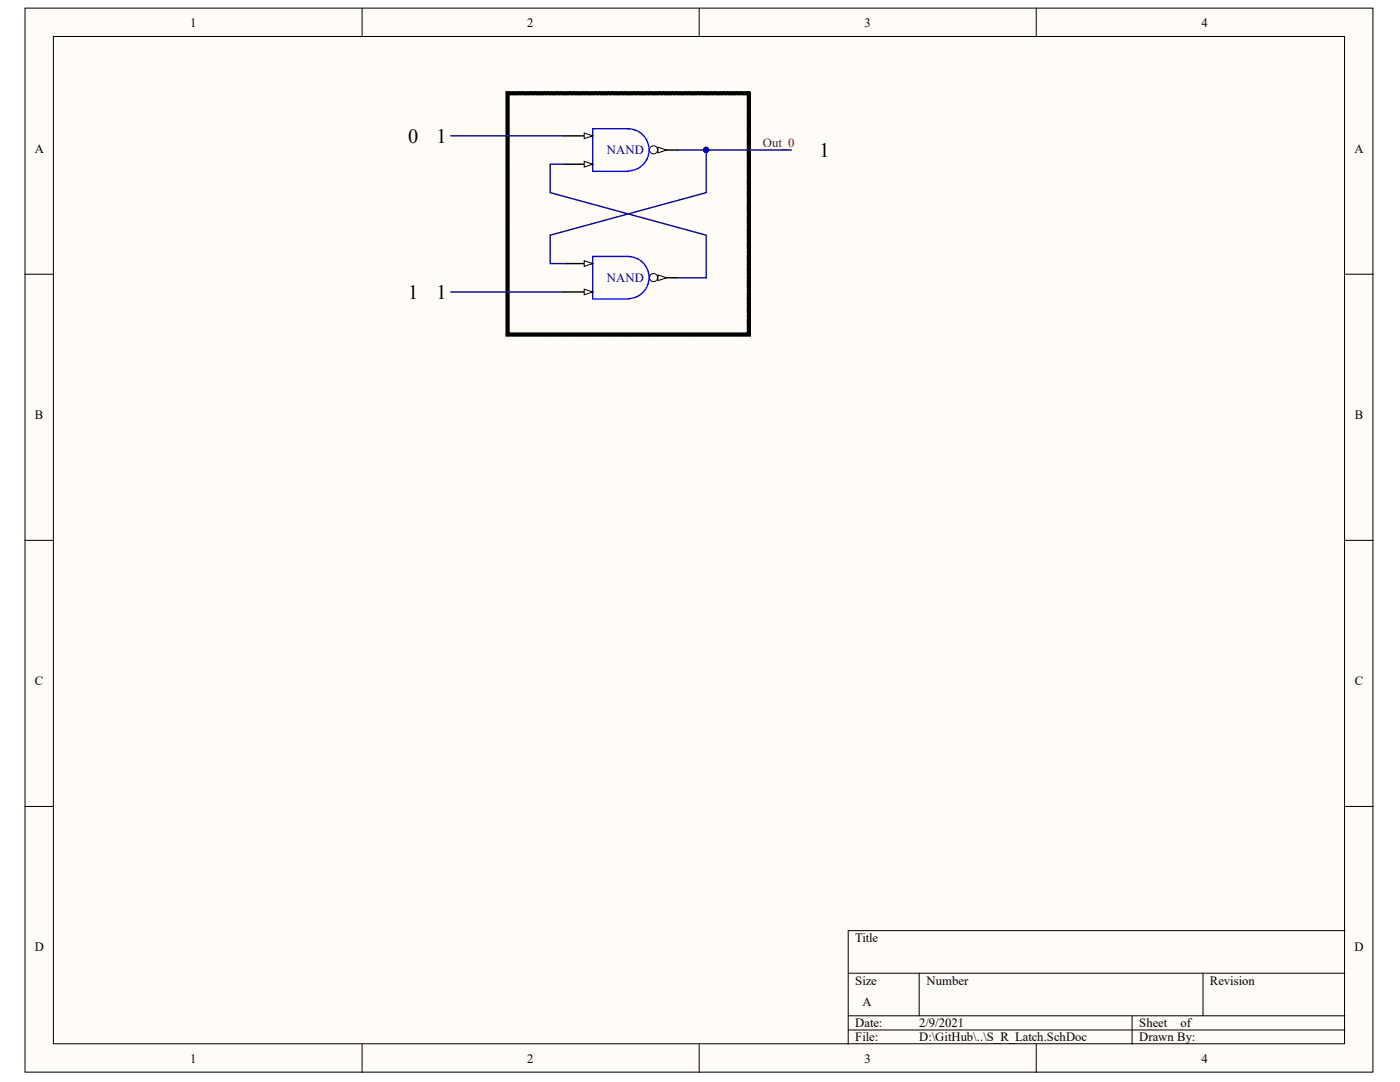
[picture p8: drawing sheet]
<svg xmlns="http://www.w3.org/2000/svg" width="279mm" height="216mm" viewBox="0 0 279 216" stroke-linecap="round" stroke-linejoin="round" font-family="sans-serif">
<g fill="#fffcf8" stroke="#000" stroke-width=".2">
<path d="M5 1.6h269v212.3h-269z"/>
<path d="M10.7 7.3h257.6v201h-257.6z"/>
</g>
<g fill="none" stroke="#000" stroke-width=".2">
<path d="M72.3 1.6v5.7M139.5 1.6v5.7M206.8 1.6v5.7M5 54.7h5.7M268.4 54.7h5.7M5 107.8h5.7M268.4 107.8h5.7M5 160.9h5.7M268.4 160.9h5.7M169.3 194.2h99.1M183.4 194.2v8.5M240.1 194.2v8.5"/>
<path d="M268.4 185.7h-99.1v22.7M72.3 208.4v5.6M139.5 208.4v5.6M169.3 202.7h99.1M169.3 205.5h99.1M206.8 208.4v5.6M225.9 202.7v5.7"/>
</g>
<path d="M129.6 29.9h5.7" fill="none" stroke="#000" stroke-width=".28"/>
<circle cx="130.4" cy="29.9" r=".81" fill="#fffcf8" stroke="#000" stroke-width=".2"/>
<path d="M131.3 29.4l1.7 .5-1.7 .6z" fill="#fffcf8"/>
<path d="M131.3 29.4l1.7 .5-1.7 .6z" fill="none" stroke="#000" stroke-width=".2"/>
<path d="M125.4 34.1a4.2 4.2 0 0 0 4.1-4.2 4.2 4.2 0 0 0-4.1-4.2h-7.1v8.5h7.1" fill="none" stroke="#00f" stroke-width=".28"/>
<path d="M112.6 27.1h5.7" fill="none" stroke="#000" stroke-width=".28"/>
<path d="M116.6 26.5l1.7 .6-1.7 .6z" fill="#fffcf8"/>
<path d="M116.6 26.5l1.7 .6-1.7 .6z" fill="none" stroke="#000" stroke-width=".2"/>
<path d="M112.6 32.8h5.7" fill="none" stroke="#000" stroke-width=".28"/>
<path d="M116.6 32.2l1.7 .6-1.7 .5z" fill="#fffcf8"/>
<path d="M116.6 32.2l1.7 .6-1.7 .5z" fill="none" stroke="#000" stroke-width=".2"/>
<path d="M129.6 55.4h5.7" fill="none" stroke="#000" stroke-width=".28"/>
<circle cx="130.4" cy="55.4" r=".81" fill="#fffcf8" stroke="#000" stroke-width=".2"/>
<path d="M131.3 54.9l1.7 .5-1.7 .6z" fill="#fffcf8"/>
<path d="M131.3 54.9l1.7 .5-1.7 .6z" fill="none" stroke="#000" stroke-width=".2"/>
<path d="M125.4 59.6a4.2 4.2 0 0 0 4.1-4.2 4.2 4.2 0 0 0-4.1-4.2h-7.1v8.5h7.1" fill="none" stroke="#00f" stroke-width=".28"/>
<path d="M112.6 52.6h5.7" fill="none" stroke="#000" stroke-width=".28"/>
<path d="M116.6 52l1.7 .6-1.7 .6z" fill="#fffcf8"/>
<path d="M116.6 52l1.7 .6-1.7 .6z" fill="none" stroke="#000" stroke-width=".2"/>
<path d="M112.6 58.3h5.7" fill="none" stroke="#000" stroke-width=".28"/>
<path d="M116.6 57.7l1.7 .6-1.7 .5z" fill="#fffcf8"/>
<path d="M116.6 57.7l1.7 .6-1.7 .5z" fill="none" stroke="#000" stroke-width=".2"/>
<path d="M149.4 18.6h-48.1v48.2h48.1v-48.2" fill="none" stroke="#000" stroke-width=".85" stroke-dasharray="1.5 .4 .4 .4"/>
<path d="M90 27.1h22.6M112.6 32.8h-2.8v5.6l31.2 8.5v8.5h-5.7M135.3 29.9h22.6M141 29.9v8.5l-31.2 8.5v5.7h2.8M90 58.3h22.6" fill="none" stroke="#000080" stroke-width=".28"/>
<circle cx="140.9" cy="29.9" r=".52" fill="#000080" stroke="#000080" stroke-width=".2"/>
<g font-size="4.1">
<text x="81.5" y="28.5">0</text>
<text x="87.1" y="28.5">1</text>
<text x="163.6" y="31.3">1</text>
<text x="81.5" y="59.6">1</text>
<text x="87.1" y="59.6">1</text>
</g>
<g font-size="2.5">
<text x="38" y="5.3">1</text>
<text x="105.2" y="5.3">2</text>
<text x="172.5" y="5.3">3</text>
<text x="239.8" y="5.3">4</text>
<text x="6.9" y="30.4">A</text>
<text x="270.3" y="30.4">A</text>
<text x="6.9" y="83.5">B</text>
<text x="270.4" y="83.5">B</text>
<text x="6.9" y="136.6">C</text>
<text x="270.4" y="136.6">C</text>
<text x="6.9" y="189.7">D</text>
<text x="170.7" y="188">Title</text>
<text x="270.3" y="189.7">D</text>
<text x="170.7" y="196.5">Size</text>
<text x="184.9" y="196.5">Number</text>
<text x="241.5" y="196.5">Revision</text>
<text x="172.1" y="200.7">A</text>
<text x="170.7" y="205">Date:</text>
<text x="170.7" y="207.8">File:</text>
<text x="183.5" y="205">2/9/2021</text>
<text x="183.5" y="207.8">D:\GitHub\..\S_R_Latch.SchDoc</text>
<text x="227.4" y="205">Sheet</text>
<text x="227.4" y="207.8">Drawn By:</text>
<text x="235.6" y="205">of</text>
<text x="38" y="212.1">1</text>
<text x="105.2" y="212.1">2</text>
<text x="172.5" y="212.1">3</text>
<text x="239.8" y="212.1">4</text>
</g>
<text font-size="2.5" fill="#800000" x="152.2" y="29.4">Out_0</text>
<g font-size="2.5" fill="#000080">
<text x="121.1" y="30.8">NAND</text>
<text x="121.1" y="56.3">NAND</text>
</g>
</svg>
